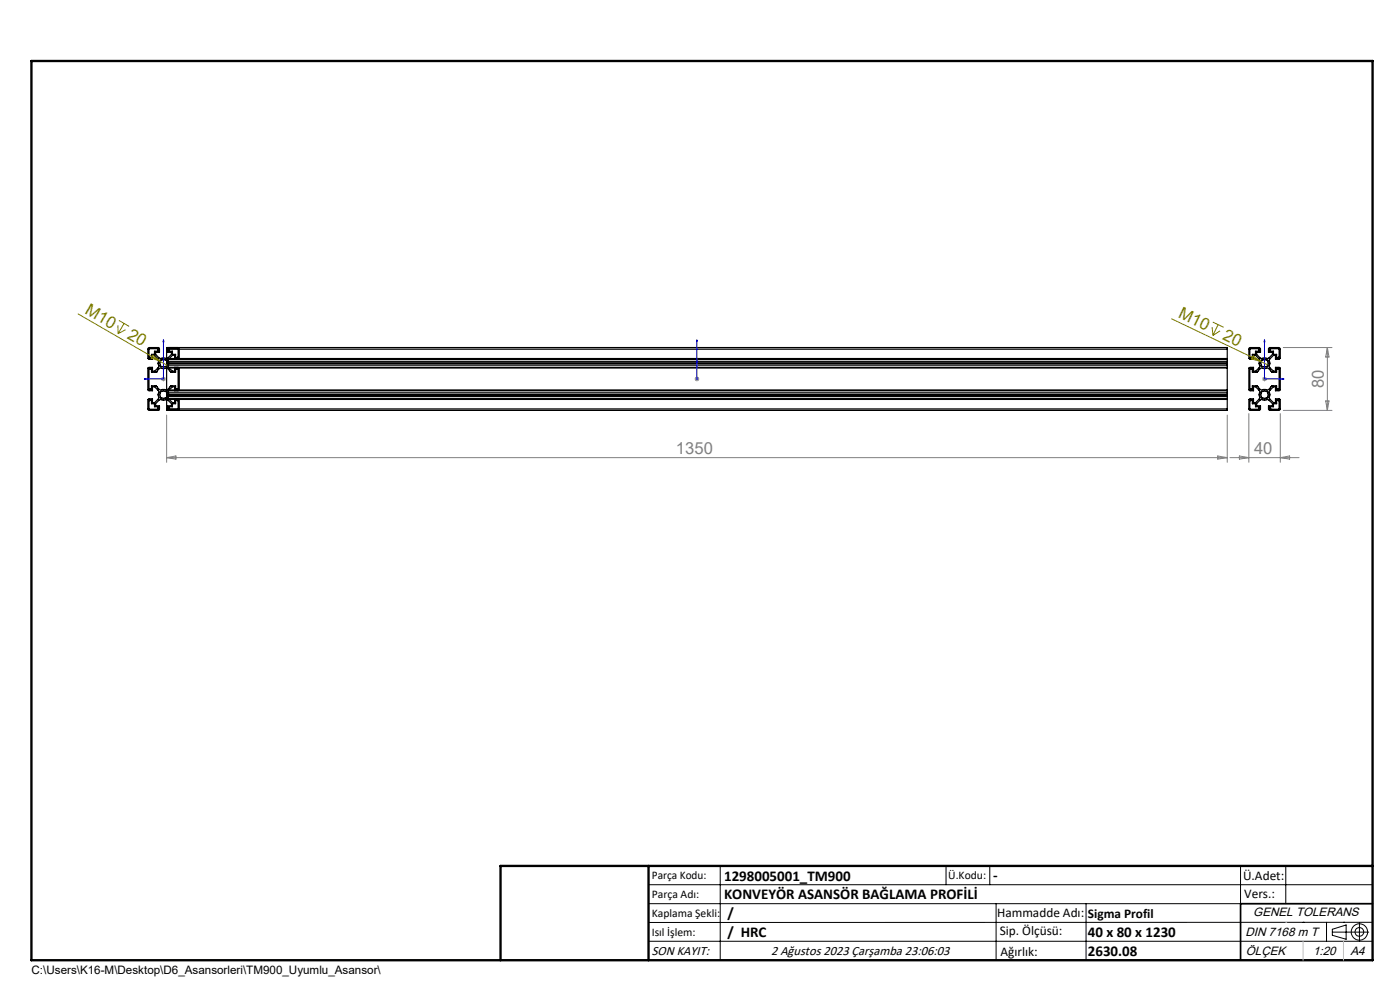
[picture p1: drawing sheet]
<svg xmlns="http://www.w3.org/2000/svg" width="297mm" height="210mm" viewBox="0 0 297 210" stroke-linecap="round" stroke-linejoin="round" font-family="sans-serif">
<g fill="none" stroke="#000" stroke-width=".25">
<path d="M31.6 75.8h.1M31.6 78.3v4.2l.3 .1M31.6 78.3h.2l.1-.2 .2 .1 .1 .8 .9-.1M31.6 78.3h.1M33.1 78.9h.1M33.4 78.6l.5-.5h1.6l.5 .5M33.4 78.6v.1M33.4 78.7l-.3 .2M33.4 74.2h.1M33.4 74.2v-.2h-1.8v1.8M33.5 74.2h.1v.3h-.8l-.1 .7h-.6v.8l-.5-.2M35.3 74.1v-.4h225v.4"/>
<path d="M35.3 76.2v.5M35.3 77.5v.4M35.3 76.7v.3M35.3 77.1v.4M35.3 74.1h225M35.3 76.1h225M35.3 74.1v2.1M35.3 77v.1M35.3 77.9v5M35.3 78.1h225M35.3 76.2h225M35.3 77.9h225"/>
<path d="M35.3 76.7h225M35.3 77.5h225M35.3 77h225M35.3 77.1h225M35.3 76.7a.18 .18 0 0 0 .1-.3 .18 .18 0 0 0-.3 0h-.9a.16 .16 0 0 0-.2 0 .16 .16 0 0 0 0 .2v.9a.19 .19 0 0 0 0 .3 .19 .19 0 0 0 .3-.1l.9 .1a.18 .18 0 0 0 .2-.1 .18 .18 0 0 0-.1-.2M35.3 76.7v.8M35.7 73.7v.3h-.2v.7h.9v.5l-1.1 .9-1.4-.1-.9-.8v-.5h.8l-.1-1h-2.1l-.2 .3v2.1h.2v.1h.7v-.8h.5l.9 .9v1.5l-.9 .9h-.5v-.8l-.9 .2v4.6h.2v.2h.7v-.9h.5l.9 1v1.5l-.9 .9h-.5v-.8l-.9 .1v2.1l.2 .3h2.1l.1-1h-.8v-.5l.9-.8h1.6l.9 .8v.5h-.9v.7h.2v.3M35.9 74l-.1 .5h.8v.6l.7 .1v.8l.4-.2M35.9 74h.1M36 78.7l.3 .2M36 78.6v.1M36 74h1.7l.1 1.8"/>
<path d="M36.3 78.9h.1M37 76.2v-.8h-.4l-.9 1v1.3l.1 .3 .8 .7h.4v-.8M37.7 73.7l.3 .3v2.1M37.7 78.3h.1M37.7 78.3h-.2v-.2l-.2 .1-.1 .8-.9-.1M37.8 78.3v4.2l-.5 .1v-.8l-1 .1M37.8 75.8h.1M37.8 76.1v.1M37.8 77.9v.2M38 78.1v4.6M260.3 76.2v.5M260.3 77.5v.4"/>
<path d="M260.3 76.7v.3M260.3 77.1v.4M260.3 74.1v2.1M260.3 77v.1M260.3 77.9v5M265 73.8l2.2-.1v.3h.2v.7h-.8v.5l1 .9 1.4-.1 .9-.8v-.5h-.8v-.7h.2v-.3h2l.3 .2v2.2h-.2v.1h-.8v-.8h-.4l-.9 1v1.4l.9 .9h.4v-.8l1 .2v4.6h-.2v.2h-.8v-.9h-.4l-.9 1v1.4l.9 1h.4v-.8l1 .1v2l-.2 .3-2.1 .1v-.3h-.2v-.7h.8v-.5l-.9-.8h-1.5l-.9 .8v.5h.8v.7h-.2v.3h-2l-.3-.3v-2.1l1-.1v.8h.5l.8-1v-1.5l-.8-.9h-.5v.9h-.7v-.2h-.3v-4.6l1-.2v.8h.5l.8-.9v-1.6l-.8-.8h-.5v.8h-.7v-.1h-.3zM265.2 74h1.8l.2 .2v.3h-.9v.7h-.6v.8l-.6-.2zM266.6 78.9l.9-.8h1.5l.8 .8M266.6 78.9l-.9 .1v-.9l-.6 .2v4.2l.5 .1M266.6 78.9h.1M267 74.2h.1M267.5 76.4h1.2a.17 .17 0 0 1 .3 0 .17 .17 0 0 1-.1 .3l.1 .4-.1 .4a.18 .18 0 0 1 .1 .3 .18 .18 0 0 1-.3-.1h-.8a.21 .21 0 0 1-.4 .1 .19 .19 0 0 1 .1-.3z"/>
<path d="M269.5 74l-.2 .5h.9v.6l.6 .1v.8l.5-.2M269.5 74h1.8l.1 1.8M269.5 74h.1M269.8 78.9h.1M269.9 78.9h.1M271.3 75.8h.1M271.3 78.3l-.5-.2v.9l-.9-.1M271.4 78.3v4.2l-.5 .1M271.4 78.3h.1M31.6 85h.2l.1-.2h.2v.8h.7v.7h.8v.3h-.2v.2h-1.8zM31.9 82.6h.1M33.1 81.9l-1-.1v.8h-.2"/>
<path d="M33.1 81.9h.1M33.1 81.9l.6 .7 .4 .1h1.4l.8-.8M35.3 86.7v.4h225v-.4M35.3 82.9v.4M35.3 84.1v.5M35.3 83.8v.3M35.3 83.3v.4M35.3 83.7v.1M35.3 84.6v2.1M35.3 82.7h225M35.3 86.7h225M35.3 84.7h225"/>
<path d="M35.3 82.9h225M35.3 84.6h225M35.3 83.3h225M35.3 84.1h225M35.3 83.8h225M35.3 83.7h225M35.3 83.3a.18 .18 0 0 0 .1-.3 .18 .18 0 0 0-.3 .1l-.9-.1a.18 .18 0 0 0-.3 0 .18 .18 0 0 0 .1 .3v.8a.19 .19 0 0 0 0 .3 .19 .19 0 0 0 .3 0h.9a.18 .18 0 0 0 .2 0 .18 .18 0 0 0-.1-.3M35.3 83.3v.8M35.9 86.8h.1M36.3 81.9h.1M37 82.9v-.9h-.4l-.9 1.1v1.2l.1 .4 .8 .7h.4v-.8M37.5 84.9v-.1h-.2l-.1 .8-.6 .1v.6h-.8l.1 .5"/>
<path d="M37.5 84.9h.1M37.6 85h.2v1.8h-1.8M37.8 82.7v.2M37.8 84.6v.1M38 84.7v2.1l-.3 .3M260.3 82.9v.4M260.3 84.1v.5M260.3 83.8v.3M260.3 83.3v.4M260.3 83.7v.1M260.3 84.6v2.1M265.1 85l.6-.2v.8h.6v.7h.9l-.2 .5h-1.8z"/>
<path d="M265.7 82.6h-.1M266.6 81.9l-.9-.1v.8M266.6 81.9h.1M267.2 86.5l-.1 .1M267.5 83l1.2 .1a.18 .18 0 0 1 .3-.1 .18 .18 0 0 1-.1 .3l.1 .4-.1 .4a.18 .18 0 0 1 .1 .3 .18 .18 0 0 1-.3 0h-.8a.2 .2 0 0 1-.4 0 .19 .19 0 0 1 .1-.3zM269.3 86.5l.1 .1M269.4 86.6l.1 .2M269.5 86.8h.1M269.8 81.9l-.6 .7-.3 .1h-1.4l-.9-.8M269.8 81.9h.1M269.9 81.9l.9-.1v.8M269.9 81.9h.1"/>
<path d="M270.8 82.6h.1M271.1 84.9v-.1h-.3v.8h-.6v.7h-.9v.2M271.1 85h.1M271.1 85h.3v1.8h-1.9M106.2 203.7h185"/>
</g>
<g fill="none" stroke="#808000" stroke-width=".21">
<path d="M16.6 66.6l17.4 10.1M25 69v1.8M25.2 68l2.2 1.2M26.3 68.6l-1.3 2.2M26.6 69.9l-1.6 .9M32.4 75.3l1.6 1.4-1.9-.8zM34 76.7l1.4 .8M248.5 67.6l19 9.1M257.1 69.4l.2 1.7M257.3 68.3l2.3 1.1M258.4 68.9l-1.1 2.2M258.8 70.2l-1.5 .9"/>
<path d="M265.9 75.5l1.6 1.2-2-.5zM267.5 76.7l1.5 .7"/>
</g>
<g fill="none" stroke="#000" stroke-width=".21">
<path d="M34 76.6l-.1 .7M34.2 76.4l.4-.2 .5 .2M35.1 77.7l-.6 .1M35.4 76.6l.1 .3-.1 .6M267.5 76.6l-.1 .7M267.8 76.4l.3-.2 .6 .2M268.7 77.7l-.7 .1M269 76.6l.1 .5-.1 .4M34 83.3l-.1 .7M34.2 83l.4-.1 .5 .1M35.1 84.4l-.6 .1M35.4 83.3l.1 .3-.1 .6"/>
<path d="M267.5 83.3l-.1 .7M267.8 83l.3-.1 .6 .1M268.7 84.4l-.7 .1M269 83.3l.1 .4-.1 .5M137.6 187.7h153.6M137.6 191.7h153.6M137.6 199.7h153.6M152.8 183.7v20M200.7 183.7v4M210 183.7v4M211.3 191.7v12M230.4 191.7v12"/>
<path d="M263.2 183.7v20M272.8 183.7v8M276.4 195.6h.1M281.4 195.6v4.1M282.6 197.7h7.8M282.6 197.1l3-.9v3l-3-.8zM285 195.6h.1M288.4 195.8v3.8M291.2 195.6l-153.6 .1"/>
<circle cx="288.4" cy="197.7" r="1.74"/>
<circle cx="288.4" cy="197.7" r=".93"/>
</g>
<path d="M34.7 72.1l.1 .4h-.2zM34.7 72.1v8.3h-4.1M147.8 72.1v.4v-.4M147.8 72.1v8.3M268.3 72.1l.1 .4h-.3zM268.3 72.1v8.3h4.1M30.6 80.4l.3-.1v.2zM147.8 80.3v.2zM147.8 80.4h.1M272 80.3l.4 .1-.4 .1z" fill="none" stroke="#00f" stroke-width=".21"/>
<g fill="none" stroke="#808080" stroke-width=".21">
<path d="M34.7 79.9v1M147.8 79.9v1M268.3 79.9v1M272.2 73.7h10.4M281.6 73.7v13.4M281.6 73.7l.3 2h-.7zM34.2 80.4h1M34.3 80l.7 .7M35 80l-.7 .7M35.3 97.1h225M35.3 88v10.1M35.3 97.1l2-.4v.7z"/>
<path d="M147.4 80.4h.9M147.5 80l.7 .7M148.2 80l-.7 .7M258.3 96.7l2 .4-2 .3zM260.3 88v10.1M260.9 97.1h14.7M262.9 96.7l2 .4-2 .3zM264.9 87.7v10.4M267.8 80.4h.9M267.9 80l.7 .7M268.6 80l-.7 .7M271.6 87.7v10.4"/>
<path d="M271.6 97.1l2-.4v.7zM272.2 87.1h10.4M281.2 85h.7l-.3 2.1z"/>
</g>
<path d="M291.2 191.7h-28v12" fill="none" stroke="#000" stroke-width=".35"/>
<path d="M6.7 12.9h284.5v190.8h-284.5zM137.6 183.7v20M291.2 183.7h-185v20" fill="none" stroke="#000" stroke-width=".5"/>
<path d="M272.8 195.6h.1M276.4 199.7v4M285 199.7v4" fill="none" stroke="#c0c0c0" stroke-width=".21"/>
<g fill="#00f">
<path d="M147.8 80.3v.2zM147.8 72.1v.4z"/>
<path d="M30.6 80.4l.3 .1v-.2zM34.7 72.1l-.1 .4h.2z"/>
<path d="M272 80.3l.4 .1-.4 .1zM268.3 72.1l.1 .4h-.3z"/>
</g>
<g font-size="3.5" fill="#808000">
<text x="17.8" y="66.4" transform="rotate(30 17.8 66.4)">M10</text>
<text x="26.8" y="71.6" transform="rotate(30 26.8 71.6)">20</text>
<text x="249.8" y="67.3" transform="rotate(26 249.8 67.3)">M10</text>
<text x="259.2" y="71.8" transform="rotate(26 259.2 71.8)">20</text>
</g>
<g font-size="3.5" fill="#808080">
<text x="280.8" y="82.3" transform="rotate(-90 280.8 82.3)">80</text>
<text x="143.4" y="96.3">1350</text>
<text x="266" y="96.3">40</text>
</g>
<g font-size="3.2">
<text x="153.6" y="186.8">1298005001_TM900</text>
<text x="153.6" y="190.8">KONVEYÖR ASANSÖR BAĞLAMA PROFİLİ</text>
<text x="210.7" y="186.6">-</text>
<text x="154.3" y="194.8">/</text>
<text x="154.3" y="198.8">/ HRC</text>
<text x="230.8" y="198.7">40 x 80 x 1230</text>
<text x="230.8" y="202.8">2630.08</text>
</g>
<g font-size="2.8">
<text x="263.7" y="186.7">Ü.Adet:</text>
<text x="263.9" y="190.5">Vers.:</text>
<text x="211.5" y="194.5">Hammadde Adı:</text>
<text x="230.8" y="194.7">Sigma Profil</text>
<text x="138.3" y="202.6">SON KAYIT:</text>
<text x="163.6" y="202.6">2 Ağustos 2023 Çarşamba 23:06:03</text>
<text x="212.1" y="198.4">Sip. Ölçüsü:</text>
<text x="212.2" y="202.7">Ağırlık:</text>
</g>
<g font-size="2.6">
<text x="265.9" y="194.4">GENEL TOLERANS</text>
<text x="264.2" y="198.5">DIN 7168 m T</text>
<text x="264.3" y="202.6">ÖLÇEK</text>
<text x="278.5" y="202.6">1:20</text>
<text x="286.5" y="202.6">A4</text>
</g>
<g font-size="2.5">
<text x="138.3" y="186.4">Parça Kodu:</text>
<text x="138.3" y="190.5">Parça Adı:</text>
<text x="201.2" y="186.5">Ü.Kodu:</text>
<text x="138.3" y="194.5">Kaplama Şekli:</text>
<text x="138.3" y="198.6">Isıl İşlem:</text>
<text x="6.7" y="206.7">C:\Users\K16-M\Desktop\D6_Asansorleri\TM900_Uyumlu_Asansor\</text>
</g>
</svg>
